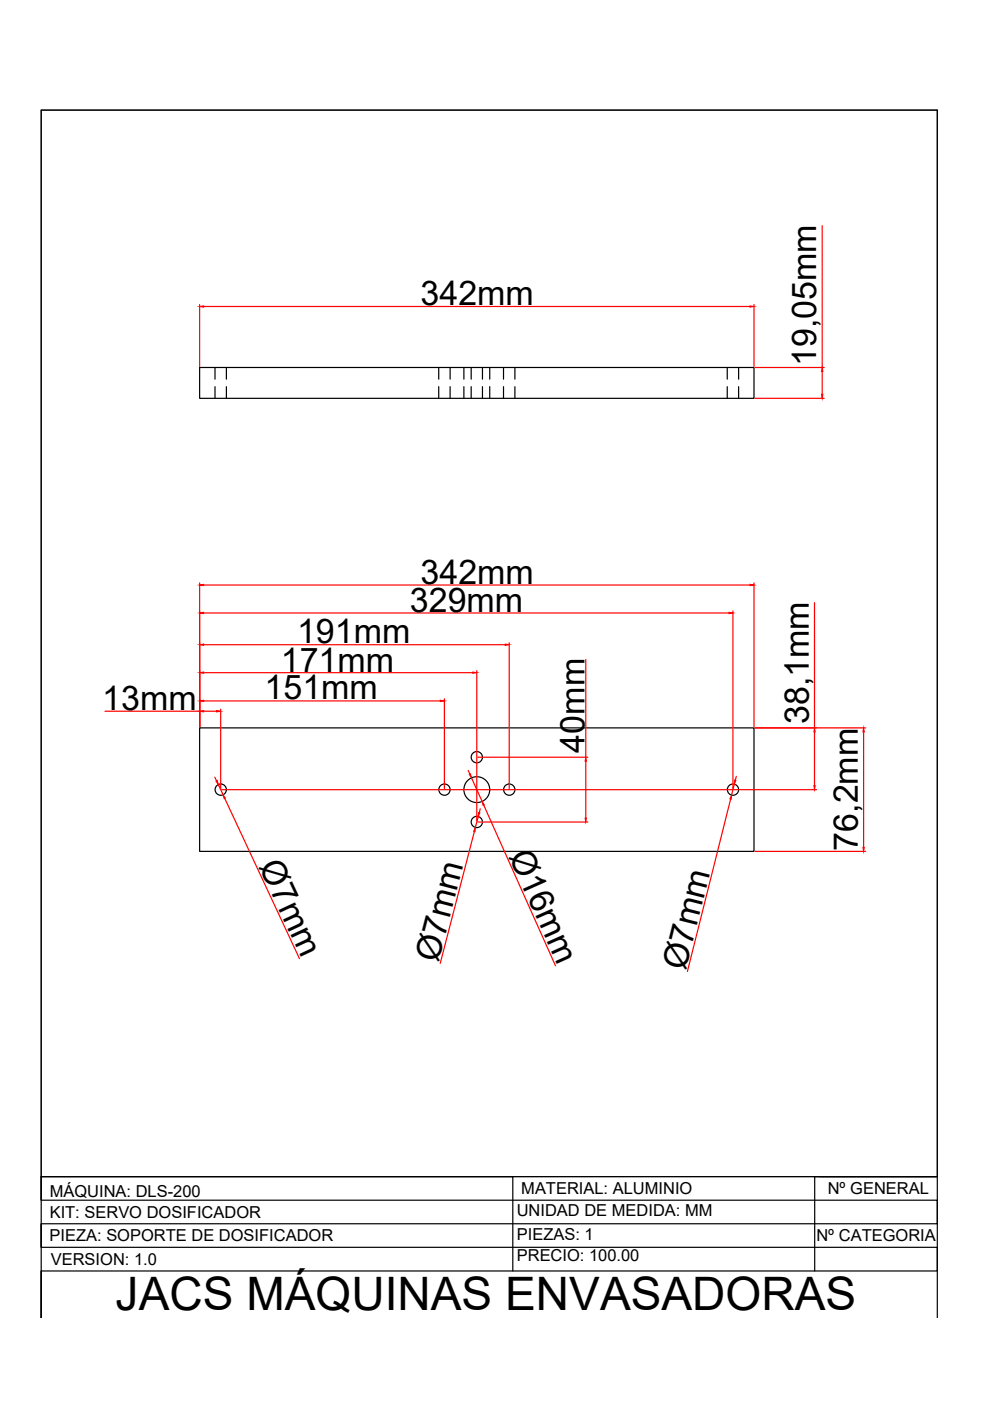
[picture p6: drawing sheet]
<svg xmlns="http://www.w3.org/2000/svg" width="210mm" height="297mm" viewBox="0 0 210 297" stroke-linecap="round" stroke-linejoin="round" font-family="sans-serif">
<!-- layer: 0 -->
<g fill="none" stroke="#000" stroke-width=".25">
<path d="M42.3 77.9h117.6v6.6h-117.6zM45.6 77.9v2.5M48 77.9v2.5M93 77.9v2.5M95.4 77.9v2.5M98.4 77.9v2.5M99.9 77.9v2.5M102.3 77.9v2.5M103.8 77.9v2.5M106.8 77.9v2.5M109.2 77.9v2.5M154.2 77.9v2.5"/>
<path d="M156.6 77.9v2.5M45.6 82v2.5M48 82v2.5M93 82v2.5M95.4 82v2.5M98.4 82v2.5M99.9 82v2.5M102.3 82v2.5M103.8 82v2.5M106.8 82v2.5M109.2 82v2.5M154.2 82v2.5"/>
<path d="M156.6 82v2.5M42.3 154.3h117.6v26.2h-117.6zM8.7 249.5h100v20M173.7 249.5h25M198.7 249.5h-190v5h190v5h-190v5h190v5h-190v9.9v-256.1h190v256.1M198.7 249.5h-26v20"/>
<circle cx="46.8" cy="167.4" r="1.2"/>
<circle cx="94.2" cy="167.4" r="1.2"/>
<circle cx="101.1" cy="167.4" r="2.74"/>
<circle cx="101.1" cy="160.5" r="1.2"/>
<circle cx="101.1" cy="174.3" r="1.2"/>
<circle cx="108" cy="167.4" r="1.2"/>
<circle cx="155.4" cy="167.4" r="1.2"/>
</g>
<g fill="none" stroke="#f00" stroke-width=".25">
<path d="M174.3 47.8v30.1M42.3 64.6v13.1M43.2 65h115.8M159.9 64.6v13.1M160.1 77.9h14.6M174.3 78.8v4.8M160.1 84.5h14.6M42.3 123.6v30.5M43.2 136.7h63.9M43.2 130h111.4M43.2 124h115.8M108 136.3v30.9"/>
<path d="M124.2 139.8v20.7M155.4 129.5v37.7M159.9 123.6v30.5M172.7 127.8v26.5M22.3 150.8h20M43.2 150.8h2.7M43.2 148.6h50.2M43.2 142.6h57M46.8 150.4v16.8M94.2 148.2v19M101.1 142.2v31.9M160.1 154.3h23.5"/>
<path d="M172.7 155.2v11.4M183.1 155.2v24.5M45.5 164.8l.4 .7M46.3 166.3l1 2.2M47 167.4h126.1M47.7 169.3l15.8 33.9M99.3 163.3l.3 .8M100 164.9l2.2 5M100.6 176.3l-7.3 28M101.3 174.3h23.3M101.3 160.5h23.3M101.4 173.1l-.6 2.4"/>
<path d="M101.8 171.5l-.2 .8M102.6 170.7l15.2 34.1M124.2 161.4v12M154.9 169.4l-9.2 36.6M155.7 166.2l-.6 2.4M156.1 164.6l-.2 .8M160.1 180.5h23.5"/>
</g>
<g fill="#f00" stroke="#f00" stroke-width=".21">
<path d="M42.3 65l.9-.1v.2z"/>
<path d="M159 64.9l.9 .1-.9 .1z"/>
<path d="M174.2 83.6h.3l-.2 .9z"/>
<path d="M174.3 77.9l.2 .9h-.3z"/>
<path d="M45.9 150.6l.9 .2-.9 .1z"/>
<path d="M42.3 150.8l.9-.2v.3z"/>
<path d="M93.4 148.5l.8 .1-.8 .1z"/>
<path d="M42.3 148.6l.9-.1v.2z"/>
<path d="M100.2 142.5l.9 .1-.9 .1z"/>
<path d="M42.3 142.6l.9-.1v.2z"/>
<path d="M107.1 136.5l.9 .2-.9 .1z"/>
<path d="M42.3 136.7l.9-.2v.3z"/>
<path d="M154.6 129.8l.8 .2-.8 .1z"/>
<path d="M42.3 130l.9-.2v.3z"/>
<path d="M159 123.9l.9 .1-.9 .2z"/>
<path d="M42.3 124l.9-.1v.3z"/>
<path d="M172.6 166.6h.2l-.1 .8z"/>
<path d="M172.7 154.3l.1 .9h-.2z"/>
<path d="M183 179.7h.3l-.2 .8z"/>
<path d="M183.1 154.3l.2 .9h-.3z"/>
<path d="M45.8 165.6l.3-.1 .2 .8z"/>
<path d="M47.3 168.5l.5 .7-.3 .2z"/>
<path d="M101.5 172.3h.2l-.3 .8z"/>
<path d="M100.8 175.5l-.1 .8h-.3z"/>
<path d="M99.5 164.2l.3-.1 .2 .8z"/>
<path d="M102.2 169.9l.5 .8-.3 .1z"/>
<path d="M155.8 165.4l.2 .1-.3 .7z"/>
<path d="M155.1 168.6l-.1 .9-.2-.1z"/>
<path d="M124.1 173.4h.2l-.1 .9z"/>
<path d="M124.2 160.5l.1 .9h-.2z"/>
</g>
<path d="M8.7 23.3h190v226.2h-190z" fill="none" stroke="#000" stroke-width=".21"/>
<text font-size="9.8" x="24.5" y="277.7">JACS MÁQUINAS ENVASADORAS</text>
<g font-size="7.2">
<text x="89.2" y="64.7">342mm</text>
<text x="173.1" y="77.6" transform="rotate(-90 173.1 77.6)">19,05mm</text>
<text x="89.2" y="123.7">342mm</text>
<text x="86.9" y="129.7">329mm</text>
<text x="63" y="136.4">191mm</text>
<text x="59.5" y="142.4">171mm</text>
<text x="56.1" y="148.3">151mm</text>
<text x="21.7" y="150.5">13mm</text>
<text x="171.5" y="153.5" transform="rotate(-90 171.5 153.5)">38,1mm</text>
<text x="123.9" y="159.6" transform="rotate(-90 123.9 159.6)">40mm</text>
<text x="54.8" y="183.7" transform="rotate(65 54.8 183.7)">Ø7mm</text>
<text x="107.8" y="181.4" transform="rotate(66 107.8 181.4)">Ø16mm</text>
<text x="181.9" y="180.4" transform="rotate(-90 181.9 180.4)">76,2mm</text>
<text x="92.9" y="204.2" transform="rotate(-75 92.9 204.2)">Ø7mm</text>
<text x="145.3" y="205.9" transform="rotate(-76 145.3 205.9)">Ø7mm</text>
</g>
<g font-size="3.5">
<text x="10.5" y="253.7">MÁQUINA: DLS-200</text>
<text x="109.6" y="257.9">UNIDAD DE MEDIDA: MM</text>
<text x="110.5" y="253.2">MATERIAL: ALUMINIO</text>
<text x="175.5" y="253.2">Nº GENERAL</text>
<text x="10.5" y="263.1">PIEZA: SOPORTE DE DOSIFICADOR</text>
<text x="10.5" y="258.1">KIT: SERVO DOSIFICADOR</text>
<text x="109.6" y="262.9">PIEZAS: 1</text>
<text x="173.1" y="263.1">Nº CATEGORIA</text>
<text x="10.8" y="268.1">VERSION: 1.0</text>
<text x="109.6" y="267.4">PRECIO: 100.00</text>
</g>
</svg>
